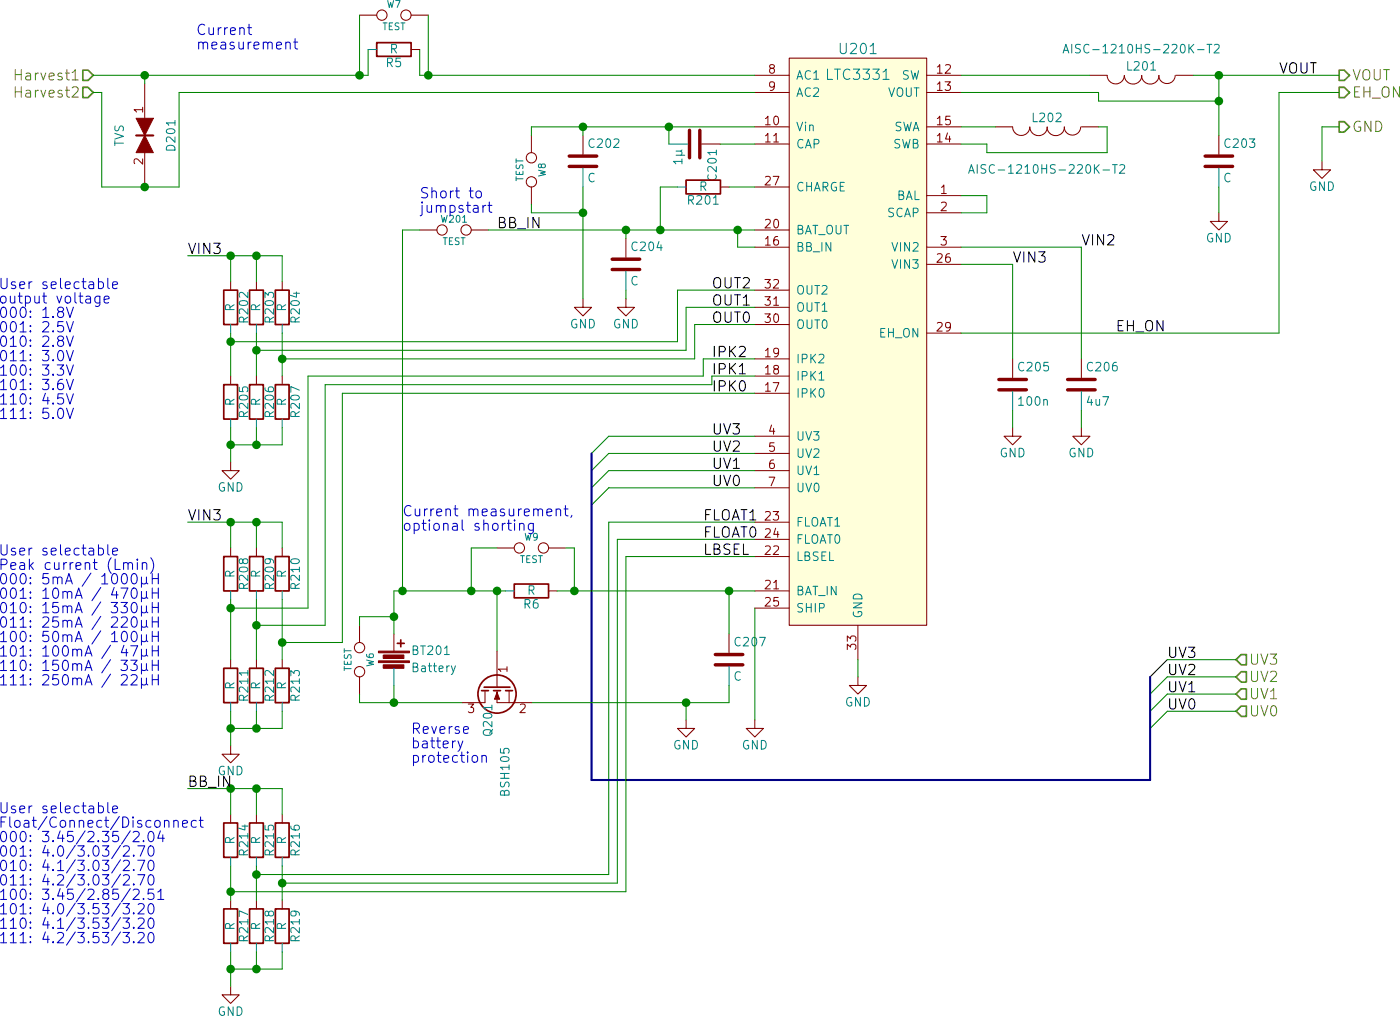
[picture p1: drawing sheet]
EESchema Schematic File Version 2
LIBS:power
LIBS:device
LIBS:transistors
LIBS:conn
LIBS:linear
LIBS:regul
LIBS:74xx
LIBS:cmos4000
LIBS:adc-dac
LIBS:memory
LIBS:xilinx
LIBS:microcontrollers
LIBS:dsp
LIBS:microchip
LIBS:analog_switches
LIBS:motorola
LIBS:texas
LIBS:intel
LIBS:audio
LIBS:interface
LIBS:digital-audio
LIBS:philips
LIBS:display
LIBS:cypress
LIBS:siliconi
LIBS:opto
LIBS:atmel
LIBS:contrib
LIBS:valves
LIBS:ac-dc
LIBS:dc-dc
LIBS:ESD_Protection
LIBS:nordicsemi
LIBS:sensors
LIBS:rfcom
LIBS:radio-cache
EELAYER 25 0
EELAYER END
$Descr A4 11693 8268
encoding utf-8
Sheet 2 5
Title "Energy harvesting sensor board with BLE radio"
Date "2015-09-14"
Rev "bff4fab"
Comp "Aalto University / Otso Jousimaa"
Comment1 "First production draft"
Comment2 ""
Comment3 ""
Comment4 ""
$EndDescr
$Comp
L LTC3331 U201
U 1 1
P 6500 3200
F 0 "U201" H 6500 4350 60  0000 C CNN
F 1 "LTC3331" H 6500 4200 60  0000 C CNN
F 2 "Housings_DFN_QFN:QFN-32-1EP_5x5mm_Pitch0.5mm" H 6500 1750 60  0001 C CNN
F 3 "" H 6500 1750 60  0000 C CNN
	1    6500 3200
	1    0    0    -1  
$EndComp
Text HLabel 2050 2200 0    60   Input ~ 0
Harvest1
Text HLabel 2050 2300 0    60   Input ~ 0
Harvest2
$Comp
L TVS D201
U 1 1
P 2350 2550
F 0 "D201" H 2350 2700 50  0000 C CNN
F 1 "TVS" H 2350 2400 50  0000 C CNN
F 2 "Diodes_SMD:SOD-323" H 2350 2550 60  0001 C CNN
F 3 "" H 2350 2550 60  0000 C CNN
	1    2350 2550
	0    1    1    0   
$EndComp
$Comp
L C C201
U 1 1
P 5550 2600
F 0 "C201" H 5575 2700 50  0000 L CNN
F 1 "1µ" H 5575 2500 50  0000 L CNN
F 2 "Capacitors_SMD:C_0603" H 5588 2450 30  0001 C CNN
F 3 "" H 5550 2600 60  0000 C CNN
	1    5550 2600
	0    1    1    0   
$EndComp
$Comp
L C C202
U 1 1
P 4900 2700
F 0 "C202" H 4925 2800 50  0000 L CNN
F 1 "C" H 4925 2600 50  0000 L CNN
F 2 "Capacitors_SMD:C_0603" H 4938 2550 30  0001 C CNN
F 3 "" H 4900 2700 60  0000 C CNN
	1    4900 2700
	1    0    0    -1  
$EndComp
$Comp
L GND #PWR013
U 1 1
P 4900 3500
F 0 "#PWR013" H 4900 3250 50  0001 C CNN
F 1 "GND" H 4900 3350 50  0000 C CNN
F 2 "" H 4900 3500 60  0000 C CNN
F 3 "" H 4900 3500 60  0000 C CNN
	1    4900 3500
	1    0    0    -1  
$EndComp
$Comp
L C C204
U 1 1
P 5150 3300
F 0 "C204" H 5175 3400 50  0000 L CNN
F 1 "C" H 5175 3200 50  0000 L CNN
F 2 "Capacitors_SMD:C_0603" H 5188 3150 30  0001 C CNN
F 3 "" H 5150 3300 60  0000 C CNN
	1    5150 3300
	1    0    0    -1  
$EndComp
$Comp
L GND #PWR014
U 1 1
P 5150 3500
F 0 "#PWR014" H 5150 3250 50  0001 C CNN
F 1 "GND" H 5150 3350 50  0000 C CNN
F 2 "" H 5150 3500 60  0000 C CNN
F 3 "" H 5150 3500 60  0000 C CNN
	1    5150 3500
	1    0    0    -1  
$EndComp
$Comp
L R R204
U 1 1
P 3150 3550
F 0 "R204" V 3230 3550 50  0000 C CNN
F 1 "R" V 3150 3550 50  0000 C CNN
F 2 "Resistors_SMD:R_0603" V 3080 3550 30  0001 C CNN
F 3 "" H 3150 3550 30  0000 C CNN
	1    3150 3550
	1    0    0    -1  
$EndComp
$Comp
L R R203
U 1 1
P 3000 3550
F 0 "R203" V 3080 3550 50  0000 C CNN
F 1 "R" V 3000 3550 50  0000 C CNN
F 2 "Resistors_SMD:R_0603" V 2930 3550 30  0001 C CNN
F 3 "" H 3000 3550 30  0000 C CNN
	1    3000 3550
	1    0    0    -1  
$EndComp
$Comp
L R R202
U 1 1
P 2850 3550
F 0 "R202" V 2930 3550 50  0000 C CNN
F 1 "R" V 2850 3550 50  0000 C CNN
F 2 "Resistors_SMD:R_0603" V 2780 3550 30  0001 C CNN
F 3 "" H 2850 3550 30  0000 C CNN
	1    2850 3550
	1    0    0    -1  
$EndComp
$Comp
L R R207
U 1 1
P 3150 4100
F 0 "R207" V 3230 4100 50  0000 C CNN
F 1 "R" V 3150 4100 50  0000 C CNN
F 2 "Resistors_SMD:R_0603" V 3080 4100 30  0001 C CNN
F 3 "" H 3150 4100 30  0000 C CNN
	1    3150 4100
	1    0    0    -1  
$EndComp
$Comp
L R R206
U 1 1
P 3000 4100
F 0 "R206" V 3080 4100 50  0000 C CNN
F 1 "R" V 3000 4100 50  0000 C CNN
F 2 "Resistors_SMD:R_0603" V 2930 4100 30  0001 C CNN
F 3 "" H 3000 4100 30  0000 C CNN
	1    3000 4100
	1    0    0    -1  
$EndComp
$Comp
L R R205
U 1 1
P 2850 4100
F 0 "R205" V 2930 4100 50  0000 C CNN
F 1 "R" V 2850 4100 50  0000 C CNN
F 2 "Resistors_SMD:R_0603" V 2780 4100 30  0001 C CNN
F 3 "" H 2850 4100 30  0000 C CNN
	1    2850 4100
	1    0    0    -1  
$EndComp
Text Notes 1500 4200 0    60   ~ 0
User selectable \noutput voltage\n000: 1.8V\n001: 2.5V\n010: 2.8V\n011: 3.0V\n100: 3.3V\n101: 3.6V\n110: 4.5V\n111: 5.0V
Text Label 2600 3250 0    60   ~ 0
VIN3
$Comp
L GND #PWR015
U 1 1
P 2850 4450
F 0 "#PWR015" H 2850 4200 50  0001 C CNN
F 1 "GND" H 2850 4300 50  0000 C CNN
F 2 "" H 2850 4450 60  0000 C CNN
F 3 "" H 2850 4450 60  0000 C CNN
	1    2850 4450
	1    0    0    -1  
$EndComp
$Comp
L R R216
U 1 1
P 3150 6650
F 0 "R216" V 3230 6650 50  0000 C CNN
F 1 "R" V 3150 6650 50  0000 C CNN
F 2 "Resistors_SMD:R_0603" V 3080 6650 30  0001 C CNN
F 3 "" H 3150 6650 30  0000 C CNN
	1    3150 6650
	1    0    0    -1  
$EndComp
$Comp
L R R215
U 1 1
P 3000 6650
F 0 "R215" V 3080 6650 50  0000 C CNN
F 1 "R" V 3000 6650 50  0000 C CNN
F 2 "Resistors_SMD:R_0603" V 2930 6650 30  0001 C CNN
F 3 "" H 3000 6650 30  0000 C CNN
	1    3000 6650
	1    0    0    -1  
$EndComp
$Comp
L R R214
U 1 1
P 2850 6650
F 0 "R214" V 2930 6650 50  0000 C CNN
F 1 "R" V 2850 6650 50  0000 C CNN
F 2 "Resistors_SMD:R_0603" V 2780 6650 30  0001 C CNN
F 3 "" H 2850 6650 30  0000 C CNN
	1    2850 6650
	1    0    0    -1  
$EndComp
$Comp
L R R219
U 1 1
P 3150 7150
F 0 "R219" V 3230 7150 50  0000 C CNN
F 1 "R" V 3150 7150 50  0000 C CNN
F 2 "Resistors_SMD:R_0603" V 3080 7150 30  0001 C CNN
F 3 "" H 3150 7150 30  0000 C CNN
	1    3150 7150
	1    0    0    -1  
$EndComp
$Comp
L R R218
U 1 1
P 3000 7150
F 0 "R218" V 3080 7150 50  0000 C CNN
F 1 "R" V 3000 7150 50  0000 C CNN
F 2 "Resistors_SMD:R_0603" V 2930 7150 30  0001 C CNN
F 3 "" H 3000 7150 30  0000 C CNN
	1    3000 7150
	1    0    0    -1  
$EndComp
$Comp
L R R217
U 1 1
P 2850 7150
F 0 "R217" V 2930 7150 50  0000 C CNN
F 1 "R" V 2850 7150 50  0000 C CNN
F 2 "Resistors_SMD:R_0603" V 2780 7150 30  0001 C CNN
F 3 "" H 2850 7150 30  0000 C CNN
	1    2850 7150
	1    0    0    -1  
$EndComp
$Comp
L GND #PWR016
U 1 1
P 2850 7500
F 0 "#PWR016" H 2850 7250 50  0001 C CNN
F 1 "GND" H 2850 7350 50  0000 C CNN
F 2 "" H 2850 7500 60  0000 C CNN
F 3 "" H 2850 7500 60  0000 C CNN
	1    2850 7500
	1    0    0    -1  
$EndComp
$Comp
L GND #PWR017
U 1 1
P 5900 5950
F 0 "#PWR017" H 5900 5700 50  0001 C CNN
F 1 "GND" H 5900 5800 50  0000 C CNN
F 2 "" H 5900 5950 60  0000 C CNN
F 3 "" H 5900 5950 60  0000 C CNN
	1    5900 5950
	1    0    0    -1  
$EndComp
Text Notes 1500 7250 0    60   ~ 0
User selectable \nFloat/Connect/Disconnect\n000: 3.45/2.35/2.04\n001: 4.0/3.03/2.70\n010: 4.1/3.03/2.70\n011: 4.2/3.03/2.70\n100: 3.45/2.85/2.51\n101: 4.0/3.53/3.20\n110: 4.1/3.53/3.20\n111: 4.2/3.53/3.20
$Comp
L R R210
U 1 1
P 3150 5100
F 0 "R210" V 3230 5100 50  0000 C CNN
F 1 "R" V 3150 5100 50  0000 C CNN
F 2 "Resistors_SMD:R_0603" V 3080 5100 30  0001 C CNN
F 3 "" H 3150 5100 30  0000 C CNN
	1    3150 5100
	1    0    0    -1  
$EndComp
$Comp
L R R209
U 1 1
P 3000 5100
F 0 "R209" V 3080 5100 50  0000 C CNN
F 1 "R" V 3000 5100 50  0000 C CNN
F 2 "Resistors_SMD:R_0603" V 2930 5100 30  0001 C CNN
F 3 "" H 3000 5100 30  0000 C CNN
	1    3000 5100
	1    0    0    -1  
$EndComp
$Comp
L R R208
U 1 1
P 2850 5100
F 0 "R208" V 2930 5100 50  0000 C CNN
F 1 "R" V 2850 5100 50  0000 C CNN
F 2 "Resistors_SMD:R_0603" V 2780 5100 30  0001 C CNN
F 3 "" H 2850 5100 30  0000 C CNN
	1    2850 5100
	1    0    0    -1  
$EndComp
$Comp
L R R213
U 1 1
P 3150 5750
F 0 "R213" V 3230 5750 50  0000 C CNN
F 1 "R" V 3150 5750 50  0000 C CNN
F 2 "Resistors_SMD:R_0603" V 3080 5750 30  0001 C CNN
F 3 "" H 3150 5750 30  0000 C CNN
	1    3150 5750
	1    0    0    -1  
$EndComp
$Comp
L R R212
U 1 1
P 3000 5750
F 0 "R212" V 3080 5750 50  0000 C CNN
F 1 "R" V 3000 5750 50  0000 C CNN
F 2 "Resistors_SMD:R_0603" V 2930 5750 30  0001 C CNN
F 3 "" H 3000 5750 30  0000 C CNN
	1    3000 5750
	1    0    0    -1  
$EndComp
$Comp
L R R211
U 1 1
P 2850 5750
F 0 "R211" V 2930 5750 50  0000 C CNN
F 1 "R" V 2850 5750 50  0000 C CNN
F 2 "Resistors_SMD:R_0603" V 2780 5750 30  0001 C CNN
F 3 "" H 2850 5750 30  0000 C CNN
	1    2850 5750
	1    0    0    -1  
$EndComp
Text Label 2600 4800 0    60   ~ 0
VIN3
$Comp
L GND #PWR018
U 1 1
P 2850 6100
F 0 "#PWR018" H 2850 5850 50  0001 C CNN
F 1 "GND" H 2850 5950 50  0000 C CNN
F 2 "" H 2850 6100 60  0000 C CNN
F 3 "" H 2850 6100 60  0000 C CNN
	1    2850 6100
	1    0    0    -1  
$EndComp
Text Notes 1500 5750 0    60   ~ 0
User selectable \nPeak current (Lmin)\n000: 5mA / 1000µH\n001: 10mA / 470µH\n010: 15mA / 330µH\n011: 25mA / 220µH\n100: 50mA / 100µH\n101: 100mA / 47µH\n110: 150mA / 33µH\n111: 250mA / 22µH
Text Label 5650 3450 0    60   ~ 0
OUT2
Text Label 5650 3550 0    60   ~ 0
OUT1
Text Label 5650 3650 0    60   ~ 0
OUT0
Text Label 5650 3850 0    60   ~ 0
IPK2
Text Label 5650 3950 0    60   ~ 0
IPK1
Text Label 5650 4050 0    60   ~ 0
IPK0
Text Label 5600 4800 0    60   ~ 0
FLOAT1
Text Label 5600 4900 0    60   ~ 0
FLOAT0
Text Label 5600 5000 0    60   ~ 0
LBSEL
Text Label 5650 4300 0    60   ~ 0
UV3
Text Label 5650 4400 0    60   ~ 0
UV2
Text Label 5650 4500 0    60   ~ 0
UV1
Text Label 5650 4600 0    60   ~ 0
UV0
$Comp
L GND #PWR019
U 1 1
P 6500 5700
F 0 "#PWR019" H 6500 5450 50  0001 C CNN
F 1 "GND" H 6500 5550 50  0000 C CNN
F 2 "" H 6500 5700 60  0000 C CNN
F 3 "" H 6500 5700 60  0000 C CNN
	1    6500 5700
	1    0    0    -1  
$EndComp
$Comp
L INDUCTOR L202
U 1 1
P 7600 2500
F 0 "L202" V 7550 2500 50  0000 C CNN
F 1 "AISC-1210HS-220K-T2" V 7850 2500 50  0000 C CNN
F 2 "Resistors_SMD:R_1210" H 7600 2500 60  0001 C CNN
F 3 "" H 7600 2500 60  0000 C CNN
	1    7600 2500
	0    1    1    0   
$EndComp
$Comp
L INDUCTOR L201
U 1 1
P 8150 2200
F 0 "L201" V 8100 2200 50  0000 C CNN
F 1 "AISC-1210HS-220K-T2" V 8000 2200 50  0000 C CNN
F 2 "Resistors_SMD:R_1210" H 8150 2200 60  0001 C CNN
F 3 "" H 8150 2200 60  0000 C CNN
	1    8150 2200
	0    1    1    0   
$EndComp
$Comp
L C C203
U 1 1
P 8600 2700
F 0 "C203" H 8625 2800 50  0000 L CNN
F 1 "C" H 8625 2600 50  0000 L CNN
F 2 "Capacitors_SMD:C_0603" H 8638 2550 30  0001 C CNN
F 3 "" H 8600 2700 60  0000 C CNN
	1    8600 2700
	1    0    0    -1  
$EndComp
$Comp
L GND #PWR020
U 1 1
P 8600 3000
F 0 "#PWR020" H 8600 2750 50  0001 C CNN
F 1 "GND" H 8600 2850 50  0000 C CNN
F 2 "" H 8600 3000 60  0000 C CNN
F 3 "" H 8600 3000 60  0000 C CNN
	1    8600 3000
	1    0    0    -1  
$EndComp
$Comp
L R R201
U 1 1
P 5600 2850
F 0 "R201" V 5680 2850 50  0000 C CNN
F 1 "R" V 5600 2850 50  0000 C CNN
F 2 "Resistors_SMD:R_0603" V 5530 2850 30  0001 C CNN
F 3 "" H 5600 2850 30  0000 C CNN
	1    5600 2850
	0    1    1    0   
$EndComp
$Comp
L C C205
U 1 1
P 7400 4000
F 0 "C205" H 7425 4100 50  0000 L CNN
F 1 "100n" H 7425 3900 50  0000 L CNN
F 2 "Capacitors_SMD:C_0603" H 7438 3850 30  0001 C CNN
F 3 "" H 7400 4000 60  0000 C CNN
	1    7400 4000
	1    0    0    -1  
$EndComp
$Comp
L C C206
U 1 1
P 7800 4000
F 0 "C206" H 7825 4100 50  0000 L CNN
F 1 "4u7" H 7825 3900 50  0000 L CNN
F 2 "Capacitors_SMD:C_0603" H 7838 3850 30  0001 C CNN
F 3 "" H 7800 4000 60  0000 C CNN
	1    7800 4000
	1    0    0    -1  
$EndComp
$Comp
L GND #PWR021
U 1 1
P 7800 4250
F 0 "#PWR021" H 7800 4000 50  0001 C CNN
F 1 "GND" H 7800 4100 50  0000 C CNN
F 2 "" H 7800 4250 60  0000 C CNN
F 3 "" H 7800 4250 60  0000 C CNN
	1    7800 4250
	1    0    0    -1  
$EndComp
$Comp
L GND #PWR022
U 1 1
P 7400 4250
F 0 "#PWR022" H 7400 4000 50  0001 C CNN
F 1 "GND" H 7400 4100 50  0000 C CNN
F 2 "" H 7400 4250 60  0000 C CNN
F 3 "" H 7400 4250 60  0000 C CNN
	1    7400 4250
	1    0    0    -1  
$EndComp
Text Label 8000 3700 0    60   ~ 0
EH_ON
Text Label 7800 3200 0    60   ~ 0
VIN2
Text Label 7400 3300 0    60   ~ 0
VIN3
Text Label 8950 2200 0    60   ~ 0
VOUT
Entry Wire Line
	8200 5700 8300 5600
Entry Wire Line
	8200 5800 8300 5700
Entry Wire Line
	8200 5900 8300 5800
Entry Wire Line
	8200 6000 8300 5900
Entry Wire Line
	4950 4700 5050 4600
Entry Wire Line
	4950 4600 5050 4500
Entry Wire Line
	4950 4500 5050 4400
Entry Wire Line
	4950 4400 5050 4300
Text Label 8300 5600 0    60   ~ 0
UV3
Text Label 8300 5700 0    60   ~ 0
UV2
Text Label 8300 5800 0    60   ~ 0
UV1
Text Label 8300 5900 0    60   ~ 0
UV0
Text HLabel 8700 5600 2    60   Input ~ 0
UV3
Text HLabel 8700 5700 2    60   Input ~ 0
UV2
Text HLabel 8700 5800 2    60   Input ~ 0
UV1
Text HLabel 8700 5900 2    60   Input ~ 0
UV0
Text HLabel 9300 2200 2    60   Output ~ 0
VOUT
Text HLabel 9300 2300 2    60   Output ~ 0
EH_ON
$Comp
L Battery BT201
U 1 1
P 3800 5600
F 0 "BT201" H 3900 5650 50  0000 L CNN
F 1 "Battery" H 3900 5550 50  0000 L CNN
F 2 "footprints_:CR2032-holder-S8421R" V 3800 5640 60  0001 C CNN
F 3 "" V 3800 5640 60  0000 C CNN
	1    3800 5600
	1    0    0    -1  
$EndComp
$Comp
L C C207
U 1 1
P 5750 5600
F 0 "C207" H 5775 5700 50  0000 L CNN
F 1 "C" H 5775 5500 50  0000 L CNN
F 2 "Capacitors_SMD:C_0603" H 5788 5450 30  0001 C CNN
F 3 "" H 5750 5600 60  0000 C CNN
	1    5750 5600
	1    0    0    -1  
$EndComp
$Comp
L GND #PWR023
U 1 1
P 5500 5950
F 0 "#PWR023" H 5500 5700 50  0001 C CNN
F 1 "GND" H 5500 5800 50  0000 C CNN
F 2 "" H 5500 5950 60  0000 C CNN
F 3 "" H 5500 5950 60  0000 C CNN
	1    5500 5950
	1    0    0    -1  
$EndComp
$Comp
L GND #PWR024
U 1 1
P 9200 2700
F 0 "#PWR024" H 9200 2450 50  0001 C CNN
F 1 "GND" H 9200 2550 50  0000 C CNN
F 2 "" H 9200 2700 60  0000 C CNN
F 3 "" H 9200 2700 60  0000 C CNN
	1    9200 2700
	1    0    0    -1  
$EndComp
Text HLabel 9300 2500 2    60   Output ~ 0
GND
Text Notes 3900 6200 0    60   ~ 0
Reverse \nbattery \nprotection
$Comp
L TEST W9
U 1 1
P 4600 4950
F 0 "W9" H 4600 5010 40  0000 C CNN
F 1 "TEST" H 4600 4880 40  0000 C CNN
F 2 "footprints_:Test_pair_TH_small" H 4600 4950 60  0001 C CNN
F 3 "" H 4600 4950 60  0000 C CNN
	1    4600 4950
	1    0    0    -1  
$EndComp
$Comp
L R R6
U 1 1
P 4600 5200
F 0 "R6" V 4680 5200 50  0000 C CNN
F 1 "R" V 4600 5200 50  0000 C CNN
F 2 "Resistors_SMD:R_0603" V 4530 5200 30  0001 C CNN
F 3 "" H 4600 5200 30  0000 C CNN
	1    4600 5200
	0    1    1    0   
$EndComp
Text Notes 3850 4850 0    60   ~ 0
Current measurement, \noptional shorting
$Comp
L TEST W6
U 1 1
P 3600 5600
F 0 "W6" H 3600 5660 40  0000 C CNN
F 1 "TEST" H 3600 5530 40  0000 C CNN
F 2 "footprints_:Test_pair_TH_tiny" H 3600 5600 60  0001 C CNN
F 3 "" H 3600 5600 60  0000 C CNN
	1    3600 5600
	0    1    1    0   
$EndComp
Text Notes 2650 2050 0    60   ~ 0
Current\nmeasurement
$Comp
L TEST W201
U 1 1
P 4150 3100
F 0 "W201" H 4150 3160 40  0000 C CNN
F 1 "TEST" H 4150 3030 40  0000 C CNN
F 2 "footprints_:Test_pair_TH_small" H 4150 3100 60  0001 C CNN
F 3 "" H 4150 3100 60  0000 C CNN
	1    4150 3100
	1    0    0    -1  
$EndComp
Text Notes 3950 3000 0    60   ~ 0
Short to\njumpstart
$Comp
L TEST W8
U 1 1
P 4600 2750
F 0 "W8" H 4600 2810 40  0000 C CNN
F 1 "TEST" H 4600 2680 40  0000 C CNN
F 2 "footprints_:Test_pair_TH_tiny" H 4600 2750 60  0001 C CNN
F 3 "" H 4600 2750 60  0000 C CNN
	1    4600 2750
	0    1    1    0   
$EndComp
Wire Wire Line
	2350 2250 2350 2200
Connection ~ 2350 2200
Wire Wire Line
	2050 2300 2100 2300
Wire Wire Line
	2100 2300 2100 2850
Wire Wire Line
	2100 2850 2550 2850
Wire Wire Line
	2550 2850 2550 2300
Wire Wire Line
	2550 2300 5900 2300
Connection ~ 2350 2850
Wire Wire Line
	5900 2600 5700 2600
Wire Wire Line
	5400 2500 5400 2600
Connection ~ 5400 2500
Wire Wire Line
	4900 2500 4900 2550
Wire Wire Line
	4900 2850 4900 3500
Wire Wire Line
	4350 3100 5900 3100
Wire Wire Line
	5150 3100 5150 3150
Connection ~ 5800 3100
Wire Wire Line
	5150 3450 5150 3500
Wire Wire Line
	5900 3450 5450 3450
Wire Wire Line
	5450 3450 5450 3750
Wire Wire Line
	5900 3550 5500 3550
Wire Wire Line
	5500 3550 5500 3800
Wire Wire Line
	5500 3800 3000 3800
Wire Wire Line
	5900 3650 5550 3650
Wire Wire Line
	5550 3650 5550 3850
Wire Wire Line
	3150 3700 3150 3950
Wire Wire Line
	3000 3700 3000 3950
Connection ~ 3000 3800
Wire Wire Line
	2850 3700 2850 3950
Wire Wire Line
	2600 3250 3150 3250
Wire Wire Line
	2850 3250 2850 3400
Wire Wire Line
	3000 3250 3000 3400
Connection ~ 2850 3250
Wire Wire Line
	3150 3250 3150 3400
Connection ~ 3000 3250
Wire Wire Line
	3150 4350 3150 4250
Wire Wire Line
	2850 4350 3150 4350
Wire Wire Line
	2850 4250 2850 4450
Connection ~ 2850 4350
Wire Wire Line
	3000 4250 3000 4350
Connection ~ 3000 4350
Wire Wire Line
	3150 6800 3150 7000
Wire Wire Line
	3000 6800 3000 7000
Wire Wire Line
	2850 6800 2850 7000
Connection ~ 2850 6950
Wire Wire Line
	2600 6350 3150 6350
Wire Wire Line
	2850 6350 2850 6500
Wire Wire Line
	3000 6350 3000 6500
Connection ~ 2850 6350
Wire Wire Line
	3150 6350 3150 6500
Connection ~ 3000 6350
Wire Wire Line
	3150 7400 3150 7300
Wire Wire Line
	2850 7400 3150 7400
Wire Wire Line
	2850 7300 2850 7500
Connection ~ 2850 7400
Wire Wire Line
	3000 7300 3000 7400
Connection ~ 3000 7400
Wire Wire Line
	5050 4800 5050 6850
Wire Wire Line
	5100 4900 5100 6900
Wire Wire Line
	5900 5300 5900 5950
Wire Wire Line
	5150 5000 5900 5000
Wire Wire Line
	5900 4900 5100 4900
Wire Wire Line
	5050 4800 5900 4800
Wire Wire Line
	5450 3750 2850 3750
Connection ~ 2850 3750
Wire Wire Line
	5550 3850 3150 3850
Connection ~ 3150 3850
Wire Wire Line
	5050 6850 3000 6850
Connection ~ 3000 6850
Wire Wire Line
	5100 6900 3150 6900
Connection ~ 3150 6900
Wire Wire Line
	3150 5250 3150 5600
Wire Wire Line
	3000 5250 3000 5600
Wire Wire Line
	2850 5250 2850 5600
Wire Wire Line
	2600 4800 3150 4800
Wire Wire Line
	2850 4800 2850 4950
Wire Wire Line
	3000 4800 3000 4950
Connection ~ 2850 4800
Wire Wire Line
	3150 4800 3150 4950
Connection ~ 3000 4800
Wire Wire Line
	3150 6000 3150 5900
Wire Wire Line
	2850 6000 3150 6000
Wire Wire Line
	2850 5900 2850 6100
Connection ~ 2850 6000
Wire Wire Line
	3000 5900 3000 6000
Connection ~ 3000 6000
Wire Wire Line
	3300 3950 3300 5300
Wire Wire Line
	3300 5300 2850 5300
Connection ~ 2850 5300
Wire Wire Line
	3400 4000 3400 5400
Wire Wire Line
	3400 5400 3000 5400
Connection ~ 3000 5400
Wire Wire Line
	3500 4050 3500 5500
Wire Wire Line
	3500 5500 3150 5500
Connection ~ 3150 5500
Wire Wire Line
	5900 4600 5050 4600
Wire Wire Line
	5900 4500 5050 4500
Wire Wire Line
	5900 4400 5050 4400
Wire Wire Line
	5900 4300 5050 4300
Wire Bus Line
	4950 4400 4950 6300
Wire Bus Line
	4950 6300 8200 6300
Wire Bus Line
	8200 6300 8200 5700
Wire Wire Line
	6500 5600 6500 5700
Wire Wire Line
	7100 2500 7300 2500
Wire Wire Line
	7900 2500 7950 2500
Wire Wire Line
	7950 2500 7950 2650
Wire Wire Line
	7950 2650 7250 2650
Wire Wire Line
	7250 2650 7250 2600
Wire Wire Line
	7250 2600 7100 2600
Wire Wire Line
	7100 2200 7850 2200
Wire Wire Line
	8450 2200 9300 2200
Wire Wire Line
	8600 2200 8600 2550
Wire Wire Line
	8600 2350 7900 2350
Wire Wire Line
	7900 2350 7900 2300
Wire Wire Line
	7900 2300 7100 2300
Connection ~ 8600 2350
Wire Wire Line
	8600 2850 8600 3000
Wire Wire Line
	5900 2850 5750 2850
Wire Wire Line
	5450 2850 5350 2850
Wire Wire Line
	5350 2850 5350 3100
Connection ~ 5350 3100
Wire Wire Line
	5900 3200 5800 3200
Wire Wire Line
	5800 3200 5800 3100
Wire Wire Line
	5600 3850 5900 3850
Wire Wire Line
	5600 3850 5600 3950
Wire Wire Line
	5600 3950 3300 3950
Wire Wire Line
	3400 4000 5650 4000
Wire Wire Line
	5650 4000 5650 3950
Wire Wire Line
	5650 3950 5900 3950
Wire Wire Line
	3500 4050 5900 4050
Wire Wire Line
	7100 2900 7250 2900
Wire Wire Line
	7250 2900 7250 3000
Wire Wire Line
	7250 3000 7100 3000
Wire Wire Line
	7100 3300 7400 3300
Wire Wire Line
	7400 3300 7400 3850
Wire Wire Line
	7100 3700 8950 3700
Wire Wire Line
	7100 3200 7800 3200
Wire Wire Line
	7800 3200 7800 3850
Wire Wire Line
	7400 4150 7400 4250
Wire Wire Line
	7800 4150 7800 4250
Wire Wire Line
	8300 5600 8700 5600
Wire Wire Line
	8300 5700 8700 5700
Wire Wire Line
	8300 5800 8700 5800
Wire Wire Line
	8300 5900 8700 5900
Wire Wire Line
	8950 3700 8950 2300
Wire Wire Line
	8950 2300 9300 2300
Wire Wire Line
	5150 5000 5150 6950
Wire Wire Line
	5150 6950 2850 6950
Wire Wire Line
	3800 5750 3800 5850
Wire Wire Line
	5750 5200 5750 5450
Connection ~ 5750 5200
Wire Wire Line
	5750 5850 5750 5750
Wire Wire Line
	4600 5850 5750 5850
Wire Wire Line
	5500 5850 5500 5950
Connection ~ 5500 5850
Wire Wire Line
	9200 2700 9200 2500
Wire Wire Line
	9200 2500 9300 2500
Wire Wire Line
	4600 2500 5900 2500
Wire Wire Line
	4400 5200 4400 5550
Connection ~ 4400 5200
Wire Wire Line
	3600 5850 4200 5850
Wire Wire Line
	4800 4950 4850 4950
Wire Wire Line
	4850 4950 4850 5200
Wire Wire Line
	4750 5200 5900 5200
Wire Wire Line
	3800 5200 4450 5200
Wire Wire Line
	3800 5200 3800 5450
Connection ~ 4850 5200
Wire Wire Line
	4400 4950 4250 4950
Wire Wire Line
	4250 4950 4250 5200
Connection ~ 4250 5200
Wire Wire Line
	3800 5350 3600 5350
Wire Wire Line
	3600 5350 3600 5400
Connection ~ 3800 5350
Wire Wire Line
	3600 5850 3600 5800
Connection ~ 3800 5850
Wire Wire Line
	3950 2200 5900 2200
Wire Wire Line
	2050 2200 3650 2200
Wire Wire Line
	4600 2500 4600 2550
Connection ~ 4900 2500
Wire Wire Line
	4600 2950 4600 3000
Wire Wire Line
	4600 3000 4900 3000
Connection ~ 4900 3000
Connection ~ 5150 3100
Wire Wire Line
	3950 3100 3850 3100
Wire Wire Line
	3850 3100 3850 5200
Connection ~ 3850 5200
Connection ~ 4000 2200
Wire Wire Line
	3950 2200 3950 2050
Wire Wire Line
	4000 1850 4000 2200
$Comp
L TEST W7
U 1 1
P 3800 1850
F 0 "W7" H 3800 1910 40  0000 C CNN
F 1 "TEST" H 3800 1780 40  0000 C CNN
F 2 "footprints_:Test_pair_TH_small" H 3800 1850 60  0001 C CNN
F 3 "" H 3800 1850 60  0000 C CNN
	1    3800 1850
	1    0    0    -1  
$EndComp
Connection ~ 3600 2200
Wire Wire Line
	3600 1850 3600 2200
Wire Wire Line
	3650 2200 3650 2050
$Comp
L R R5
U 1 1
P 3800 2050
F 0 "R5" V 3880 2050 50  0000 C CNN
F 1 "R" V 3800 2050 50  0000 C CNN
F 2 "Resistors_SMD:R_0603" V 3730 2050 30  0001 C CNN
F 3 "" H 3800 2050 30  0000 C CNN
	1    3800 2050
	0    1    1    0   
$EndComp
$Comp
L Q_NMOS_GSD Q201
U 1 1
P 4400 5750
F 0 "Q201" H 4700 5800 50  0000 R CNN
F 1 "BSH105" H 5050 5700 50  0000 R CNN
F 2 "" H 4600 5850 29  0000 C CNN
F 3 "" H 4400 5750 60  0000 C CNN
	1    4400 5750
	0    -1   1    0   
$EndComp
Text Label 4400 3100 0    60   ~ 0
BB_IN
Text Label 2600 6350 0    60   ~ 0
BB_IN
Connection ~ 8600 2200
$EndSCHEMATC
